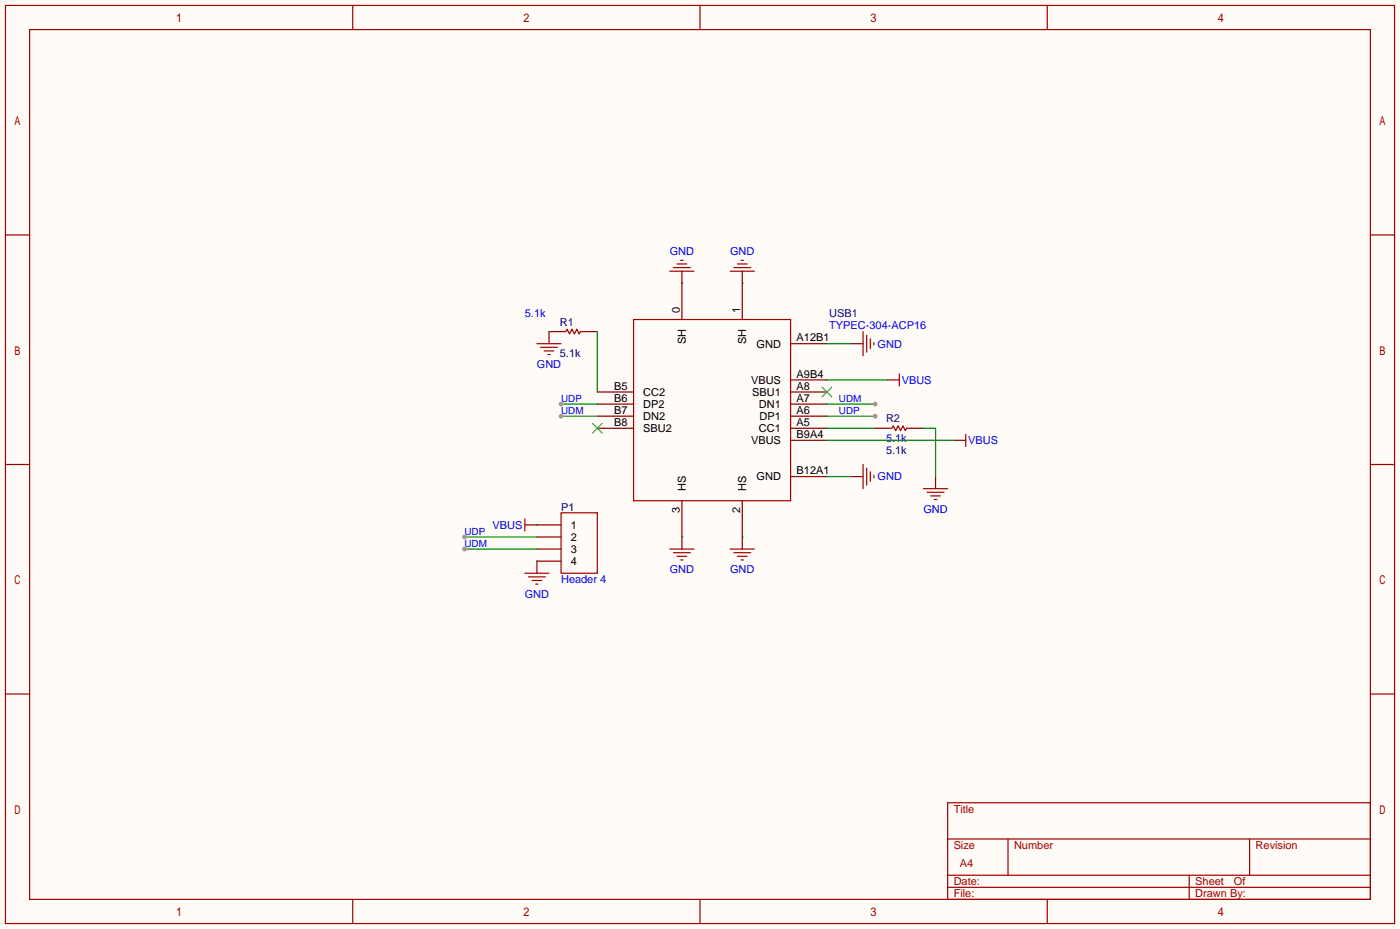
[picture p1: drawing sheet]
<svg xmlns="http://www.w3.org/2000/svg" width="294mm" height="195mm" viewBox="0 0 294 195" stroke-linecap="round" stroke-linejoin="round" font-family="sans-serif">
<path d="M0 0h294.4v195.3h-294.4z" fill="#fffcf7"/>
<g fill="none" stroke="#870000" stroke-width=".25">
<path d="M143.4 57v10.2M156.1 57v10.2M118 69.7h-2.6v2.6M123.1 69.7h2.5M166.2 72.3h7.7M166.2 79.9h7.7M178.9 72.3h2.6M186.6 79.9h2.5M125.6 90h7.6M125.6 82.4h7.6M125.6 85h7.6M125.6 87.5h7.6"/>
<path d="M166.2 92.6h7.7M166.2 90h7.7M166.2 82.4h7.7M166.2 85h7.7M166.2 87.5h7.7M184 90h2.6M191.6 90h2.6M200.5 92.6h2.6M110.4 110.4h7.6M112.9 112.9h5.1M112.9 115.4h5.1M118 118h-5.1v2.5"/>
<path d="M143.4 105.3v10.1M156.1 105.3v10.1M166.2 100.2h7.7M178.9 100.2h2.6M196.7 100.2v2.5"/>
</g>
<g fill="none" stroke="#a10000" stroke-width=".25">
<path d="M1.1 1.1h292.1v193.1h-292.1zM6.2 6.2h282v182.9h-282zM74.2 1.1v5.1M147.2 1.1v5.1M220.2 1.1v5.1M1.1 49.4h5.1M140.8 57h5.1M141.6 56.3h3.6M142.4 55.5h2M143.1 54.7h.5M153.5 57h5.1M154.3 56.3h3.6"/>
<path d="M155.1 55.5h2M155.8 54.7h.5M288.2 49.4h5M112.9 72.3h5.1M113.7 73h3.5M114.4 73.8h2.1M115.2 74.5h.5M118 69.7h1l.3-.5 .5 1 .5-1 .5 1 .5-1 .5 1 .2-.5h1.1M133.2 67.2h33v38.1h-33zM181.5 69.7v5.1M182.2 70.5v3.5M183 71.2v2.1"/>
<path d="M183.8 72v.5M189.1 78.6v2.6M1.1 97.7h5.1M181.5 97.7v5M182.2 98.4v3.6M183 99.2v2M183.8 99.9v.6M186.6 90h1l.2-.5 .5 1.1 .5-1.1 .6 1.1 .5-1.1 .5 1.1 .2-.6h1M203.1 91.3v2.6M288.2 97.7h5M110.4 109.1v2.5M118 107.8h7.6v12.7h-7.6z"/>
<path d="M140.8 115.4h5.1M141.6 116.2h3.6M142.4 117h2M143.1 117.7h.5M153.5 115.4h5.1M154.3 116.2h3.6M155.1 117h2M155.8 117.7h.5M194.2 102.7h5.1M194.9 103.5h3.6M195.7 104.3h2M196.5 105h.5"/>
<path d="M110.4 120.5h5M111.1 121.3h3.6M111.9 122h2M112.6 122.8h.6M1.1 145.9h5.1M288.2 145.9h5M199.3 168.8h88.9v20.3h-88.9zM199.3 176.4h88.9M212 176.4v7.6M262.8 176.4v7.6M74.2 189.1v5.1M147.2 189.1v5.1"/>
<path d="M199.3 186.6h88.9M199.3 184h88.9M220.2 189.1v5.1M250.1 184v5.1"/>
</g>
<path d="M124.6 89l2 2.1M126.6 89l-2 2.1M172.8 81.4l2.1 2M174.9 81.4l-2.1 2" fill="none" stroke="#3c3" stroke-width=".25"/>
<path d="M125.6 69.7v12.7M173.9 79.9h12.7M118 85h7.6M173.9 90h10.1M194.2 90h2.5v10.2" fill="none" stroke="#008700" stroke-width=".25"/>
<circle cx="118" cy="85" r=".51" fill="#999"/>
<path d="M118 87.5h7.6" fill="none" stroke="#008700" stroke-width=".25"/>
<circle cx="118" cy="87.5" r=".51" fill="#999"/>
<path d="M173.9 85h10.1" fill="none" stroke="#008700" stroke-width=".25"/>
<circle cx="184" cy="85" r=".51" fill="#999"/>
<path d="M173.9 87.5h10.1" fill="none" stroke="#008700" stroke-width=".25"/>
<circle cx="184" cy="87.5" r=".51" fill="#999"/>
<path d="M173.9 72.3h5M173.9 92.6h26.6M97.7 112.9h15.2M173.9 100.2h5" fill="none" stroke="#008700" stroke-width=".25"/>
<circle cx="97.7" cy="112.9" r=".51" fill="#999"/>
<path d="M97.7 115.4h15.2" fill="none" stroke="#008700" stroke-width=".25"/>
<circle cx="97.7" cy="115.4" r=".51" fill="#999"/>
<path d="M143.4 59.6h.1M156.1 59.6h.1M115.4 69.7h.1M112.9 110.4h.1M112.9 118h.1M143.4 112.9h.1M156.1 112.9h.1" fill="none" stroke="#008700" stroke-width=".25"/>
<g font-size="2.3" fill="#00f">
<text x="140.8" y="53.5">GND</text>
<text x="153.5" y="53.5">GND</text>
<text x="110.4" y="66.7">5.1k</text>
<text x="174.4" y="69.3">TYPEC-304-ACP16</text>
<text x="112.9" y="77.4">GND</text>
<text x="184.5" y="73.1">GND</text>
<text x="189.6" y="80.7">VBUS</text>
<text x="186.3" y="92.9">5.1k</text>
<text x="203.6" y="93.4">VBUS</text>
<text x="184.5" y="101">GND</text>
<text x="194.2" y="107.9">GND</text>
<text x="103.6" y="111.2">VBUS</text>
<text x="110.3" y="125.6">GND</text>
<text x="118" y="122.6">Header 4</text>
<text x="140.8" y="120.6">GND</text>
<text x="153.5" y="120.6">GND</text>
</g>
<g font-size="2.3">
<text x="142.9" y="65.9" transform="rotate(-90 142.9 65.9)">0</text>
<text x="155.6" y="65.9" transform="rotate(-90 155.6 65.9)">1</text>
<text x="167.5" y="71.8">A12B1</text>
<text x="144.2" y="72.4" transform="rotate(-90 144.2 72.4)">SH</text>
<text x="156.9" y="72.4" transform="rotate(-90 156.9 72.4)">SH</text>
<text x="159.1" y="73.1">GND</text>
<text x="129.1" y="82">B5</text>
<text x="135.3" y="83.2">CC2</text>
<text x="157.9" y="80.7">VBUS</text>
<text x="158.2" y="83.2">SBU1</text>
<text x="167.5" y="79.4">A9B4</text>
<text x="167.5" y="82">A8</text>
<text x="129.1" y="89.6">B8</text>
<text x="129.1" y="87">B7</text>
<text x="129.1" y="84.5">B6</text>
<text x="135.3" y="88.3">DN2</text>
<text x="135.3" y="85.8">DP2</text>
<text x="159.6" y="85.8">DN1</text>
<text x="159.7" y="88.3">DP1</text>
<text x="167.5" y="84.5">A7</text>
<text x="167.5" y="87">A6</text>
<text x="167.5" y="89.6">A5</text>
<text x="135.3" y="90.9">SBU2</text>
<text x="157.9" y="93.4">VBUS</text>
<text x="159.6" y="90.9">CC1</text>
<text x="167.5" y="92.1">B9A4</text>
<text x="159.1" y="101">GND</text>
<text x="167.5" y="99.7">B12A1</text>
<text x="142.9" y="107.8" transform="rotate(-90 142.9 107.8)">3</text>
<text x="144.2" y="103.3" transform="rotate(-90 144.2 103.3)">HS</text>
<text x="155.6" y="107.8" transform="rotate(-90 155.6 107.8)">2</text>
<text x="156.9" y="103.3" transform="rotate(-90 156.9 103.3)">HS</text>
<text x="120" y="111.2">1</text>
<text x="120" y="113.7">2</text>
<text x="120" y="116.3">3</text>
<text x="120" y="118.8">4</text>
</g>
<g font-size="2.3" fill="#000080">
<text x="117.7" y="68.5">R1</text>
<text x="174.4" y="66.7">USB1</text>
<text x="117.7" y="75.1">5.1k</text>
<text x="186.3" y="88.8">R2</text>
<text x="186.3" y="95.4">5.1k</text>
<text x="118" y="107.4">P1</text>
</g>
<g font-size="2.3" fill="#a00000">
<text x="200.5" y="170.9">Title</text>
<text x="200.5" y="178.5">Size</text>
<text x="213.2" y="178.5">Number</text>
<text x="264" y="178.5">Revision</text>
<text x="201.8" y="182.3">A4</text>
<text x="200.5" y="188.6">File:</text>
<text x="200.5" y="186.1">Date:</text>
<text x="251.3" y="188.6">Drawn By:</text>
<text x="251.3" y="186.1">Sheet</text>
<text x="259.5" y="186.1">Of</text>
</g>
<g font-size="2.1" fill="#00f">
<text x="118" y="84.5">UDP</text>
<text x="118" y="87">UDM</text>
<text x="176.4" y="84.5">UDM</text>
<text x="176.4" y="87">UDP</text>
<text x="97.7" y="112.4">UDP</text>
<text x="97.7" y="115">UDM</text>
</g>
</svg>
